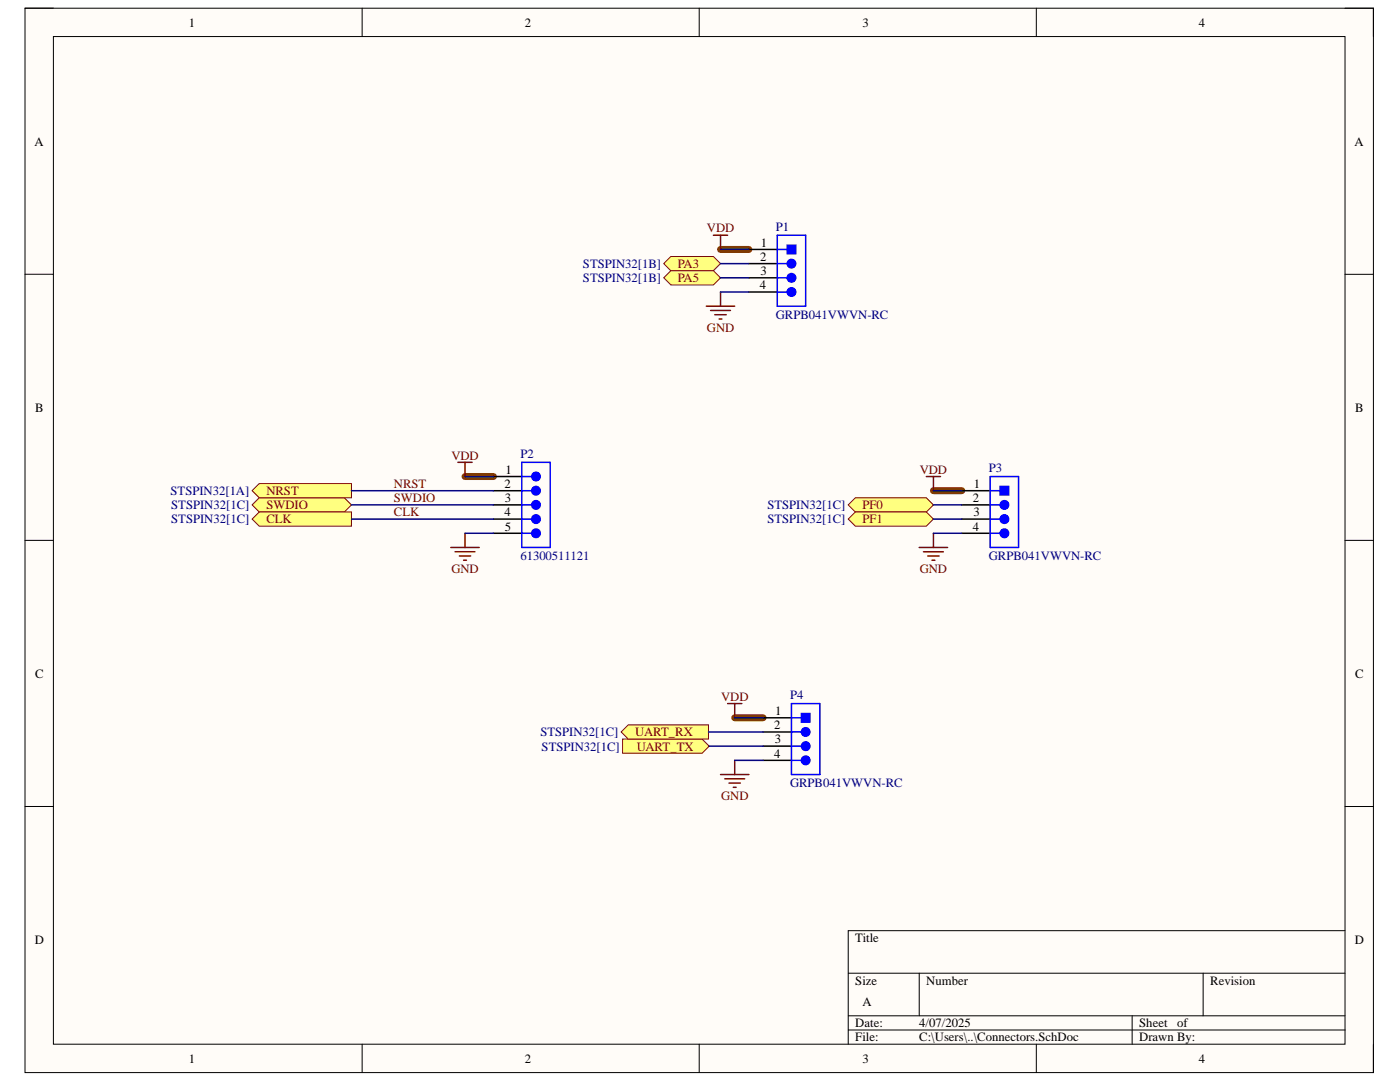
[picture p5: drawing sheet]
<svg xmlns="http://www.w3.org/2000/svg" width="279mm" height="216mm" viewBox="0 0 279 216" stroke-linecap="round" stroke-linejoin="round" font-family="sans-serif">
<path d="M5 1.6h269.1v212.4h-269.1z" fill-rule="evenodd" fill="#fffcf8"/>
<path d="M5 1.6h269.1v212.4h-269.1z" fill="none" stroke="#000" stroke-width=".2"/>
<path d="M10.7 7.3h257.7v201.1h-257.7z" fill-rule="evenodd" fill="#fffcf8"/>
<g fill="none" stroke="#000" stroke-width=".2">
<path d="M5 1.6h5.7M10.7 7.3h257.7v201.1h-257.7zM72.3 1.6v5.7M139.5 1.6v5.7M206.8 1.6v5.7M268.4 1.6h5.7v5.7M5 54.7h5.7M268.4 54.7h5.7M5 107.8h5.7M268.4 107.8h5.7M5 160.9h5.7M268.4 160.9h5.7"/>
<path d="M169.3 194.2h99.1M183.5 194.2v8.5M240.1 194.2v8.5M268.4 185.7h-99.1v22.7M72.3 208.4v5.6M139.5 208.4v5.6M169.3 202.7h99.1M169.3 205.5h99.1M206.8 208.4v5.6M225.9 202.7v5.7M274.1 208.4v5.6"/>
</g>
<path d="M143.8 49.8h5.7M92.8 95.1h5.7M186.3 97.9h5.7M146.6 143.2h5.7" fill="none" stroke="#7d3b00" stroke-width="1.4"/>
<path d="M91.4 92.3h2.8M92.8 92.3v2.8M90 109.2h5.6M90.8 110.1h4M91.7 110.9h2.2M92.5 111.8h.6M92.8 106.4v2.8" fill="none" stroke="#800000" stroke-width=".3"/>
<path d="M50.3 100.7l1.4-1.4h17l1.4 1.4-1.4 1.5h-17z" fill-rule="evenodd" fill="#ffff80"/>
<path d="M50.3 100.7l1.4-1.4h17l1.4 1.4-1.4 1.5h-17z" fill="none" stroke="#800000" stroke-width=".2"/>
<path d="M50.3 103.6l1.4-1.4h18.4v2.8h-18.4z" fill-rule="evenodd" fill="#ffff80"/>
<path d="M50.3 103.6l1.4-1.4h18.4v2.8h-18.4z" fill="none" stroke="#800000" stroke-width=".2"/>
<path d="M50.3 97.9l1.4-1.4h18.4v2.8h-18.4z" fill-rule="evenodd" fill="#ffff80"/>
<path d="M50.3 97.9l1.4-1.4h18.4v2.8h-18.4z" fill="none" stroke="#800000" stroke-width=".2"/>
<path d="M124.2 147.5h15.9l1.4 1.4-1.4 1.4h-15.9z" fill-rule="evenodd" fill="#ffff80"/>
<path d="M124.2 147.5h15.9l1.4 1.4-1.4 1.4h-15.9z" fill="none" stroke="#800000" stroke-width=".2"/>
<path d="M124 146.1l1.4-1.5h16v2.9h-16z" fill-rule="evenodd" fill="#ffff80"/>
<path d="M124 146.1l1.4-1.5h16v2.9h-16z" fill="none" stroke="#800000" stroke-width=".2"/>
<path d="M169.3 100.7l1.4-1.4h14.2l1.4 1.4-1.4 1.5h-14.2z" fill-rule="evenodd" fill="#ffff80"/>
<path d="M169.3 100.7l1.4-1.4h14.2l1.4 1.4-1.4 1.5h-14.2z" fill="none" stroke="#800000" stroke-width=".2"/>
<path d="M169.3 103.6l1.4-1.4h14.2l1.4 1.4-1.4 1.4h-14.2z" fill-rule="evenodd" fill="#ffff80"/>
<path d="M169.3 103.6l1.4-1.4h14.2l1.4 1.4-1.4 1.4h-14.2z" fill="none" stroke="#800000" stroke-width=".2"/>
<path d="M133.9 51.2h8.5l1.4 1.4-1.4 1.4h-8.5l-1.4-1.4z" fill-rule="evenodd" fill="#ffff80"/>
<path d="M133.9 51.2h8.5l1.4 1.4-1.4 1.4h-8.5l-1.4-1.4z" fill="none" stroke="#800000" stroke-width=".2"/>
<path d="M133.9 54h8.5l1.4 1.4-1.4 1.5h-8.5l-1.4-1.5z" fill-rule="evenodd" fill="#ffff80"/>
<path d="M133.9 54h8.5l1.4 1.4-1.4 1.5h-8.5l-1.4-1.5z" fill="none" stroke="#800000" stroke-width=".2"/>
<g fill="none" stroke="#800000" stroke-width=".3">
<path d="M142.4 46.9h2.8M143.8 46.9v2.9M143.8 58.3v2.8M141 61.1h5.6M141.8 62h4M142.7 62.8h2.2M143.5 63.6h.6M184.9 95.1h2.8M186.3 95.1v2.8M183.5 109.2h5.6M184.3 110.1h4M185.2 110.9h2.2"/>
<path d="M186 111.8h.6M186.3 106.4v2.8M143.8 154.6h5.7M144.6 155.4h4M145.2 140.4h2.8M145.5 156.2h2.3M146.3 157.1h.6M146.6 140.4v2.8M146.6 151.7v2.9"/>
</g>
<path d="M192 97.9h5.6M192 100.7h5.6M192 103.6h5.6" fill="none" stroke="#000" stroke-width=".3"/>
<path d="M197.6 103.6h2" fill="none" stroke="#00f" stroke-width=".3"/>
<circle cx="200.4" cy="103.6" r=".85" fill="#00f"/>
<g fill="none" stroke="#00f" stroke-width=".3">
<path d="M197.6 100.7h2"/>
<circle cx="200.4" cy="103.6" r=".85"/>
</g>
<circle cx="200.4" cy="100.7" r=".85" fill="#00f"/>
<g fill="none" stroke="#00f" stroke-width=".3">
<path d="M197.6 97.9h2M197.6 106.4h2"/>
<circle cx="200.4" cy="100.7" r=".85"/>
</g>
<path d="M192 106.4h5.6" fill="none" stroke="#000" stroke-width=".3"/>
<circle cx="200.4" cy="106.4" r=".85" fill="#00f"/>
<circle cx="200.4" cy="106.4" r=".85" fill="none" stroke="#00f" stroke-width=".3"/>
<path d="M199.6 97.1h1.7v1.7h-1.7z" fill-rule="evenodd" fill="#00f"/>
<path d="M197.6 95.1h5.7v14.1h-5.7zM199.6 97.1h1.7v1.7h-1.7zM158 148.9h1.9" fill="none" stroke="#00f" stroke-width=".3"/>
<path d="M152.3 143.2h5.7M152.3 146.1h5.7M152.3 148.9h5.7" fill="none" stroke="#000" stroke-width=".3"/>
<circle cx="160.8" cy="148.9" r=".85" fill="#00f"/>
<g fill="none" stroke="#00f" stroke-width=".3">
<path d="M158 146.1h1.9"/>
<circle cx="160.8" cy="148.9" r=".85"/>
</g>
<circle cx="160.8" cy="146.1" r=".85" fill="#00f"/>
<g fill="none" stroke="#00f" stroke-width=".3">
<path d="M158 143.2h1.9M158 151.7h1.9"/>
<circle cx="160.8" cy="146.1" r=".85"/>
</g>
<path d="M152.3 151.7h5.7" fill="none" stroke="#000" stroke-width=".3"/>
<circle cx="160.8" cy="151.7" r=".85" fill="#00f"/>
<circle cx="160.8" cy="151.7" r=".85" fill="none" stroke="#00f" stroke-width=".3"/>
<path d="M159.9 142.4h1.7v1.7h-1.7z" fill-rule="evenodd" fill="#00f"/>
<path d="M155.1 55.4h2M158 140.4h5.6v14.2h-5.6zM159.9 142.4h1.7v1.7h-1.7z" fill="none" stroke="#00f" stroke-width=".3"/>
<path d="M149.5 49.8h5.6M149.5 52.6h5.6M149.5 55.4h5.6" fill="none" stroke="#000" stroke-width=".3"/>
<circle cx="158" cy="55.4" r=".85" fill="#00f"/>
<g fill="none" stroke="#00f" stroke-width=".3">
<path d="M155.1 52.6h2"/>
<circle cx="158" cy="55.4" r=".85"/>
</g>
<circle cx="158" cy="52.6" r=".85" fill="#00f"/>
<g fill="none" stroke="#00f" stroke-width=".3">
<path d="M155.1 49.8h2M155.1 58.3h2"/>
<circle cx="158" cy="52.6" r=".85"/>
</g>
<path d="M149.5 58.3h5.6" fill="none" stroke="#000" stroke-width=".3"/>
<circle cx="158" cy="58.3" r=".85" fill="#00f"/>
<circle cx="158" cy="58.3" r=".85" fill="none" stroke="#00f" stroke-width=".3"/>
<path d="M157.1 48.9h1.7v1.7h-1.7z" fill-rule="evenodd" fill="#00f"/>
<path d="M155.1 46.9h5.7v14.2h-5.7zM157.1 48.9h1.7v1.7h-1.7zM104.1 97.9h2" fill="none" stroke="#00f" stroke-width=".3"/>
<path d="M98.5 97.9h5.6M98.5 95.1h5.6" fill="none" stroke="#000" stroke-width=".3"/>
<circle cx="107" cy="97.9" r=".85" fill="#00f"/>
<g fill="none" stroke="#00f" stroke-width=".3">
<path d="M104.1 95.1h2M104.1 100.7h2"/>
<circle cx="107" cy="97.9" r=".85"/>
</g>
<path d="M98.5 100.7h5.6" fill="none" stroke="#000" stroke-width=".3"/>
<circle cx="107" cy="100.7" r=".85" fill="#00f"/>
<g fill="none" stroke="#00f" stroke-width=".3">
<path d="M104.1 103.6h2"/>
<circle cx="107" cy="100.7" r=".85"/>
</g>
<path d="M98.5 103.6h5.6" fill="none" stroke="#000" stroke-width=".3"/>
<circle cx="107" cy="103.6" r=".85" fill="#00f"/>
<g fill="none" stroke="#00f" stroke-width=".3">
<path d="M104.1 106.4h2"/>
<circle cx="107" cy="103.6" r=".85"/>
</g>
<path d="M98.5 106.4h5.6" fill="none" stroke="#000" stroke-width=".3"/>
<circle cx="107" cy="106.4" r=".85" fill="#00f"/>
<g fill="none" stroke="#00f" stroke-width=".3">
<path d="M104.1 92.3h5.7v16.9h-5.7z"/>
<circle cx="107" cy="106.4" r=".85"/>
</g>
<circle cx="107" cy="95.1" r=".85" fill="#00f"/>
<circle cx="107" cy="95.1" r=".85" fill="none" stroke="#00f" stroke-width=".3"/>
<g fill="none" stroke="#000080" stroke-width=".3">
<path d="M143.8 49.8h5.7M143.8 52.6h5.7M143.8 55.4h5.7M143.8 58.3h5.7M70.1 97.9h28.4M92.8 95.1h5.7M186.3 97.9h5.7M70.1 100.7h28.4M70.1 103.6h28.4M92.8 106.4h5.7M186.3 100.7h5.7M186.3 103.6h5.7"/>
<path d="M186.3 106.4h5.7M141.4 146.1h10.9M141.5 148.9h10.8M146.6 143.2h5.7M146.6 151.7h5.7"/>
</g>
<g font-size="2.5">
<text x="37.7" y="5.3">1</text>
<text x="104.7" y="5.3">2</text>
<text x="172.1" y="5.3">3</text>
<text x="239.2" y="5.3">4</text>
<text x="6.9" y="29">A</text>
<text x="270.3" y="29">A</text>
<text x="151.7" y="52">2</text>
<text x="151.9" y="49.2">1</text>
<text x="151.7" y="57.7">4</text>
<text x="151.8" y="54.9">3</text>
<text x="7" y="82.2">B</text>
<text x="270.5" y="82.2">B</text>
<text x="100.9" y="94.5">1</text>
<text x="100.7" y="97.4">2</text>
<text x="100.8" y="100.2">3</text>
<text x="194.2" y="100.2">2</text>
<text x="194.4" y="97.4">1</text>
<text x="100.7" y="103">4</text>
<text x="100.7" y="105.9">5</text>
<text x="194.2" y="105.9">4</text>
<text x="194.3" y="103">3</text>
<text x="7" y="135.2">C</text>
<text x="270.5" y="135.2">C</text>
<text x="154.7" y="142.7">1</text>
<text x="154.5" y="145.5">2</text>
<text x="154.6" y="148.3">3</text>
<text x="154.5" y="151.2">4</text>
<text x="6.9" y="188.3">D</text>
<text x="170.7" y="188">Title</text>
<text x="270.4" y="188.3">D</text>
<text x="170.7" y="196.5">Size</text>
<text x="184.9" y="196.5">Number</text>
<text x="241.5" y="196.5">Revision</text>
<text x="172.1" y="200.7">A</text>
<text x="170.7" y="205">Date:</text>
<text x="170.7" y="207.8">File:</text>
<text x="183.5" y="205">4/07/2025</text>
<text x="183.5" y="207.8">C:\Users\..\Connectors.SchDoc</text>
<text x="227.4" y="205">Sheet</text>
<text x="227.4" y="207.8">Drawn By:</text>
<text x="234.9" y="205">of</text>
<text x="37.7" y="212">1</text>
<text x="104.7" y="212">2</text>
<text x="172.1" y="212">3</text>
<text x="239.2" y="212">4</text>
</g>
<g font-size="2.5" fill="#800000">
<text x="141.1" y="46.4">VDD</text>
<text x="135.3" y="53.4">PA3</text>
<text x="135.3" y="56.3">PA5</text>
<text x="141.1" y="66.2">GND</text>
<text x="90.1" y="91.7">VDD</text>
<text x="183.5" y="94.5">VDD</text>
<text x="53.2" y="101.6">SWDIO</text>
<text x="53.2" y="98.8">NRST</text>
<text x="78.6" y="97.4">NRST</text>
<text x="78.6" y="100.2">SWDIO</text>
<text x="172.1" y="101.6">PF0</text>
<text x="53.2" y="104.4">CLK</text>
<text x="78.6" y="103">CLK</text>
<text x="172.1" y="104.4">PF1</text>
<text x="90.1" y="114.3">GND</text>
<text x="183.5" y="114.3">GND</text>
<text x="143.9" y="139.8">VDD</text>
<text x="126.8" y="146.9">UART_RX</text>
<text x="127.1" y="149.8">UART_TX</text>
<text x="143.9" y="159.7">GND</text>
</g>
<g font-size="2.5" fill="#000080">
<text x="154.8" y="46.1">P1</text>
<text x="116.3" y="53.4">STSPIN32[1B]</text>
<text x="116.3" y="56.3">STSPIN32[1B]</text>
<text x="154.8" y="63.7">GRPB041VWVN-RC</text>
<text x="103.9" y="91.4">P2</text>
<text x="197.3" y="94.2">P3</text>
<text x="34" y="98.8">STSPIN32[1A]</text>
<text x="34.2" y="101.6">STSPIN32[1C]</text>
<text x="153.1" y="101.6">STSPIN32[1C]</text>
<text x="34.2" y="104.4">STSPIN32[1C]</text>
<text x="153.1" y="104.4">STSPIN32[1C]</text>
<text x="103.9" y="111.8">61300511121</text>
<text x="197.3" y="111.8">GRPB041VWVN-RC</text>
<text x="157.7" y="139.6">P4</text>
<text x="107.8" y="146.9">STSPIN32[1C]</text>
<text x="108.1" y="149.8">STSPIN32[1C]</text>
<text x="157.7" y="157.1">GRPB041VWVN-RC</text>
</g>
</svg>
